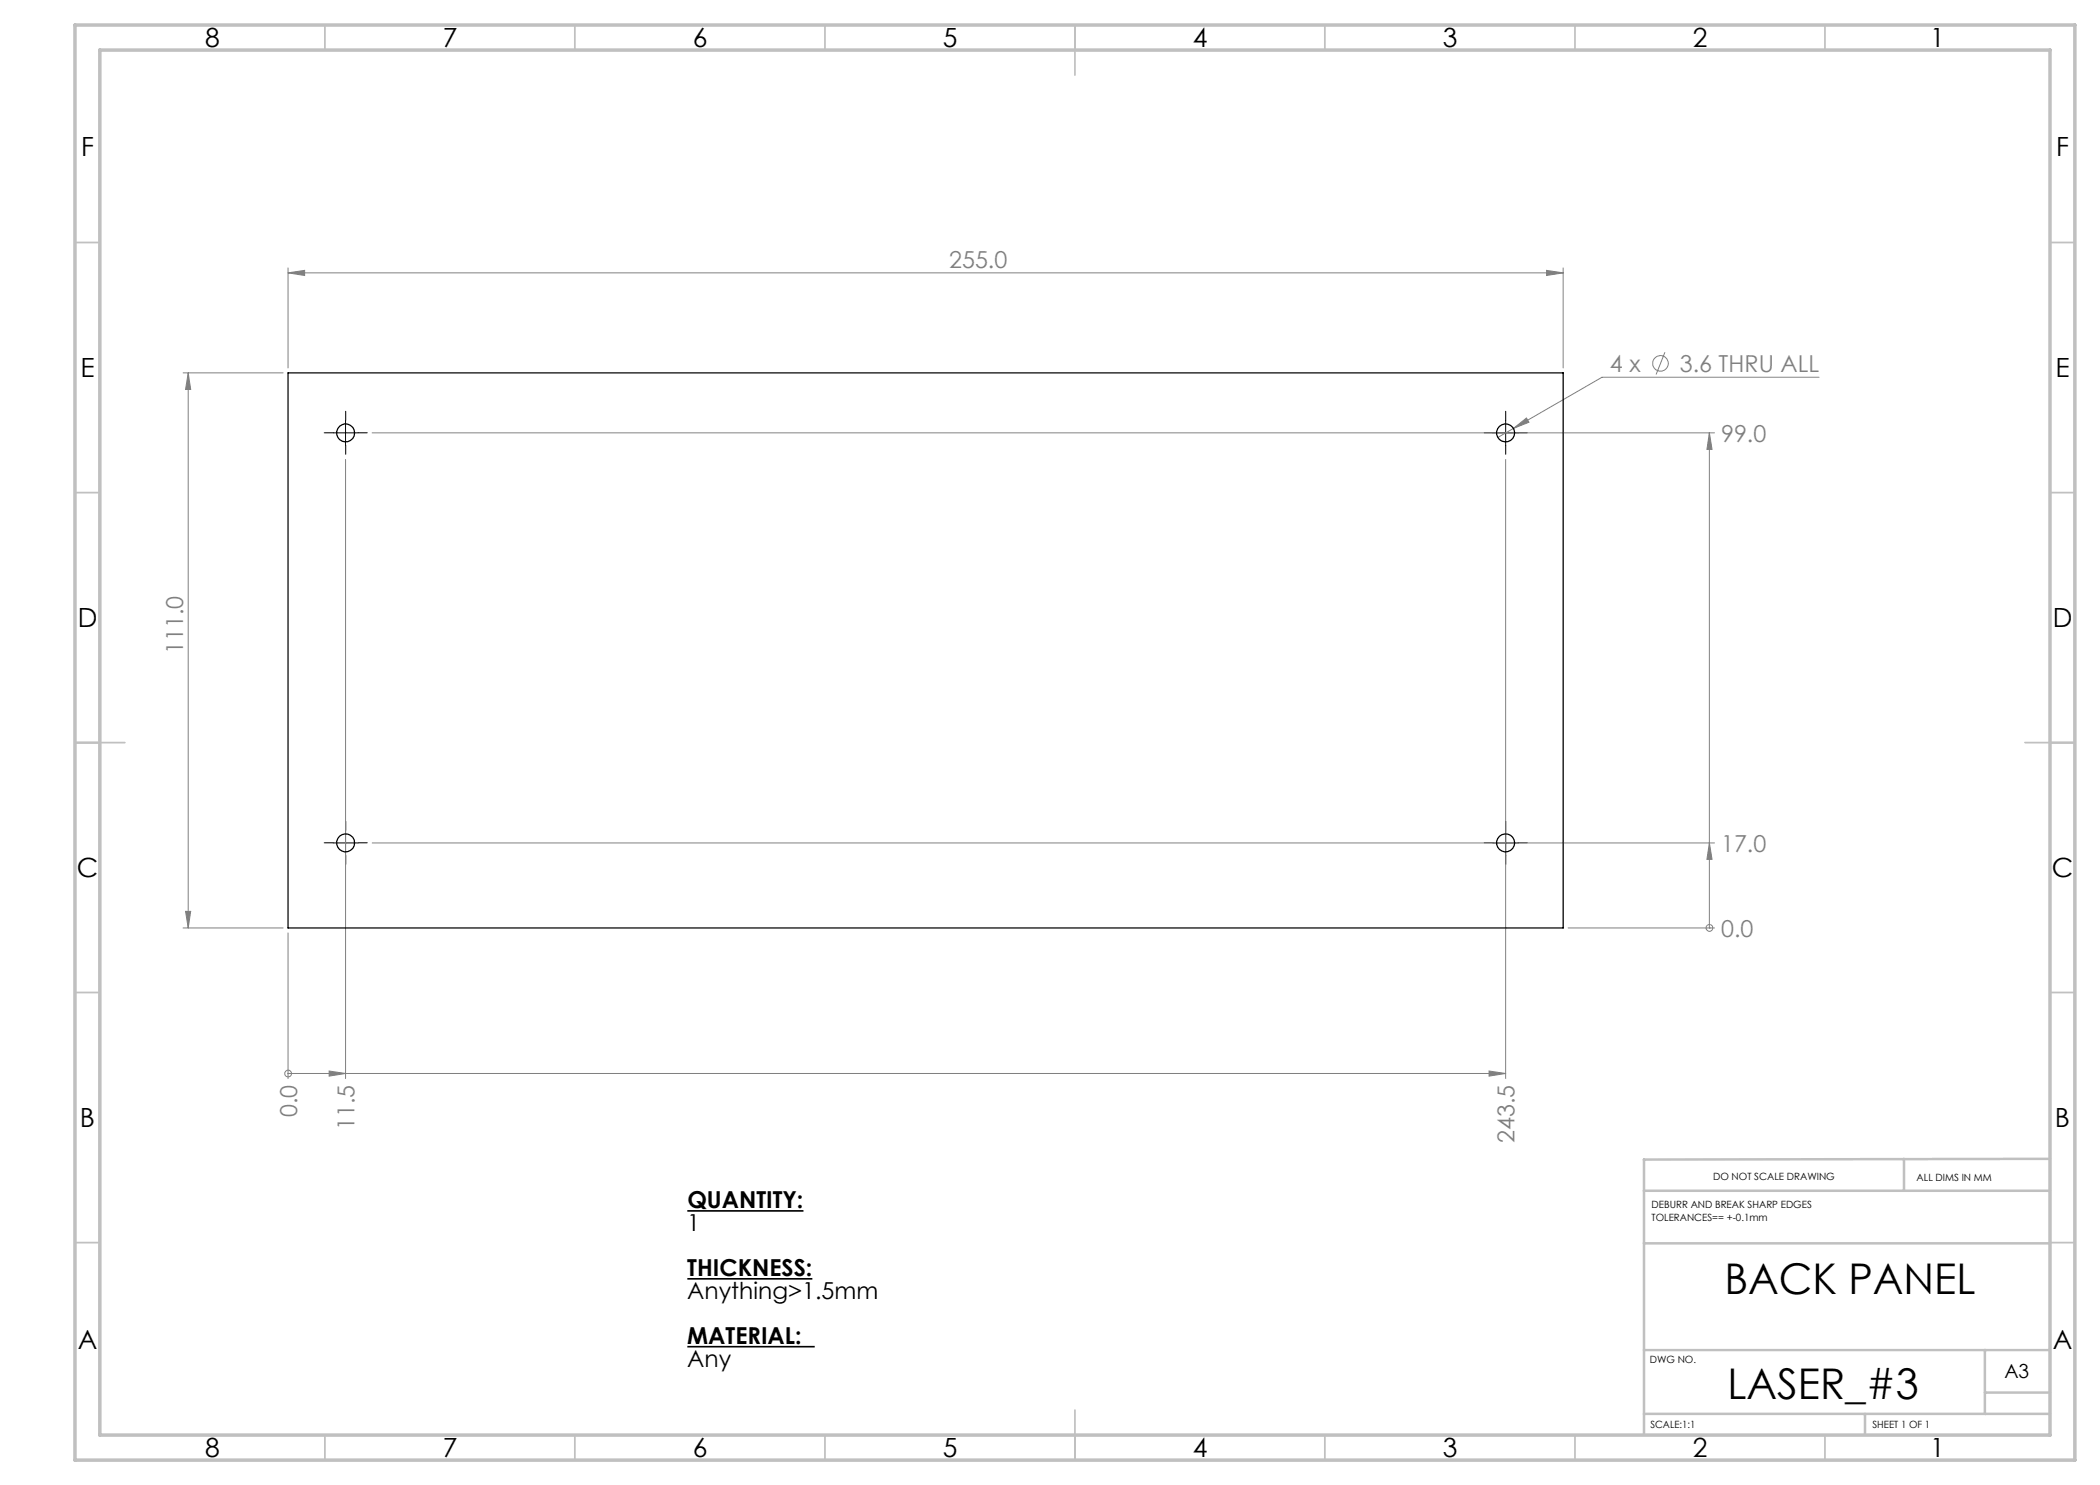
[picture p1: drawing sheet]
<svg xmlns="http://www.w3.org/2000/svg" width="420mm" height="297mm" viewBox="0 0 420 297" stroke-linecap="round" stroke-linejoin="round" font-family="sans-serif">
<g fill="none" stroke="#808080" stroke-width=".2">
<path d="M57.6 54.6l3.3-.5v1zM57.6 53.6v20M57.6 54.6h255M309.3 54.1l3.3 .5-3.3 .5zM312.6 53.6v20M36.6 74.6h20M37.6 74.6l.5 3.3h-1zM37.6 74.6v111M333 70.4l-1.8 4.5M363.8 75.5h-43.4l-20.8 12M69.1 91.9v123.8M74.4 86.6h268.5"/>
<path d="M301.1 91.9v123.8M302.7 85.7l2.6-2.1 .5 .9zM341.9 86.6v99M341.9 86.6l.5 3.3h-1zM74.4 168.6h268.5M341.9 168.6l.5 3.3h-1zM36.6 185.6h20M37.1 182.3h1l-.5 3.3zM57.6 186.6v29.1M313.6 185.6h29.3M341.9 185.6h.1M57.6 214.7h.1"/>
<path d="M57.6 214.7h243.5M65.8 214.2l3.3 .5-3.3 .5zM297.8 214.2l3.3 .5-3.3 .5z"/>
<circle cx="332.1" cy="72.7" r="1.56"/>
<circle cx="341.9" cy="185.6" r=".67"/>
<circle cx="57.6" cy="214.7" r=".68"/>
</g>
<path d="M137.5 242.2h23.2M137.5 255.8h25M137.5 269.3h25.4" fill="none" stroke="#000" stroke-width=".33"/>
<g fill="none" stroke="#000" stroke-width=".2" stroke-dasharray="15.2 1.3 1.3 1.3">
<path d="M66.6 86.6h-1.8M69.1 84.1v-1.8M69.1 89.1v1.8M71.6 86.6h1.8M298.6 86.6h-1.8M301.1 84.1v-1.8M301.1 89.1v1.8M303.6 86.6h1.8M66.6 168.6h-1.8M69.1 166.1v-1.8M69.1 171.1v1.8M71.6 168.6h1.8"/>
<path d="M298.6 168.6h-1.8M301.1 166.1v-1.8M301.1 171.1v1.8M303.6 168.6h1.8"/>
</g>
<path d="M66.6 86.6h5M69.1 84.1v5M298.6 86.6h5M301.1 84.1v5M66.6 168.6h5M69.1 166.1v5M298.6 168.6h5M301.1 166.1v5" fill="none" stroke="#000" stroke-width=".2"/>
<g fill="none" stroke="#c0c0c0" stroke-width=".35">
<path d="M65 5v5M115 5v5M165 5v5M215 5v10M265 5v5M315 5v5M365 5v5M15 48.5h5M410 48.5h5M15 98.5h5M410 98.5h5M15 148.5h10"/>
<path d="M405 148.5h10M15 198.5h5M410 198.5h5M15 248.5h5M410 248.5h5M65 287v5M115 287v5M165 287v5M215 282v10M265 287v5M315 287v5M365 287v5"/>
</g>
<path d="M328.8 238.2h81.2M380.8 231.8v6.4M410 231.8l-81.2 .1v55.1M328.8 248.7h81.2M328.8 270h81.2M397 270v12.8M397 278.5h13M328.8 282.8h81.2M373 282.8v4.2" fill="none" stroke="#c0c0c0" stroke-width=".5"/>
<path d="M15 5h400v287h-400zM20 10h390v277h-390z" fill="none" stroke="#c0c0c0" stroke-width=".7"/>
<g fill="#808080">
<path d="M341.9 168.6l.5 3.3h-1zM341.9 86.6l.5 3.3h-1z"/>
<path d="M65.8 214.2l3.3 .5-3.3 .5zM297.8 214.2l3.3 .5-3.3 .5z"/>
<path d="M57.6 54.6l3.3-.5v1zM309.3 54.1l3.3 .5-3.3 .5zM302.7 85.7l3.1-1.2-.5-.9z"/>
<path d="M37.6 74.6l.5 3.3h-1zM37.1 182.3h1l-.5 3.3z"/>
</g>
<g fill="none" stroke="#000" stroke-width=".25">
<path d="M57.6 74.6h255v111h-255z"/>
<circle cx="69.1" cy="86.6" r="1.79"/>
<circle cx="301.1" cy="86.6" r="1.8"/>
<circle cx="69.1" cy="168.6" r="1.79"/>
<circle cx="301.1" cy="168.6" r="1.8"/>
</g>
<g font-size="8.5">
<text x="344.9" y="258.8">BACK PANEL</text>
<text x="345.5" y="279.7">LASER_#3</text>
</g>
<g font-size="5.3">
<text x="41" y="9.5">8</text>
<text x="88.5" y="9.5">7</text>
<text x="138.5" y="9.5">6</text>
<text x="188.5" y="9.5">5</text>
<text x="238.5" y="9.5">4</text>
<text x="288.5" y="9.5">3</text>
<text x="338.5" y="9.5">2</text>
<text x="386" y="9.5">1</text>
<text x="16.2" y="31.3">F</text>
<text x="411.2" y="31.3">F</text>
<text x="16.1" y="75.5">E</text>
<text x="411.1" y="75.5">E</text>
<text x="15.5" y="125.5">D</text>
<text x="410.5" y="125.5">D</text>
<text x="15.4" y="175.5">C</text>
<text x="410.4" y="175.5">C</text>
<text x="16" y="225.5">B</text>
<text x="411" y="225.5">B</text>
<text x="15.5" y="269.8">A</text>
<text x="410.5" y="269.8">A</text>
<text x="41" y="291.5">8</text>
<text x="88.5" y="291.5">7</text>
<text x="138.5" y="291.5">6</text>
<text x="188.5" y="291.5">5</text>
<text x="238.5" y="291.5">4</text>
<text x="288.5" y="291.5">3</text>
<text x="338.5" y="291.5">2</text>
<text x="386" y="291.5">1</text>
</g>
<g font-size="4.7" fill="#808080">
<text x="189.8" y="53.5">255.0</text>
<text x="322" y="74.4">4 x</text>
<text x="336" y="74.4">3.6 THRU ALL</text>
<text x="344.2" y="88.3">99.0</text>
<text x="36.6" y="130.8" transform="rotate(-90 36.6 130.8)">111.0</text>
<text x="344.2" y="170.3">17.0</text>
<text x="344.2" y="187.3">0.0</text>
<text x="59.4" y="223.5" transform="rotate(-90 59.4 223.5)">0.0</text>
<text x="70.9" y="226.1" transform="rotate(-90 70.9 226.1)">11.5</text>
<text x="302.9" y="228.6" transform="rotate(-90 302.9 228.6)">243.5</text>
</g>
<g font-size="4.7">
<text x="137.5" y="241.7">QUANTITY:</text>
<text x="137.5" y="246.2">1</text>
<text x="137.5" y="255.3">THICKNESS:</text>
<text x="137.5" y="259.8">Anything&gt;1.5mm</text>
<text x="137.5" y="268.8">MATERIAL:</text>
<text x="137.5" y="273.4">Any</text>
</g>
<text font-size="3.9" x="400.9" y="275.5">A3</text>
<g font-size="2">
<text x="342.6" y="236">DO NOT SCALE DRAWING</text>
<text x="383.3" y="236.2">ALL DIMS IN MM</text>
<text x="330.3" y="241.6">DEBURR AND BREAK SHARP EDGES</text>
<text x="330.3" y="244.1">TOLERANCES== +-0.1mm</text>
<text x="330" y="272.5">DWG NO.</text>
<text x="330.1" y="285.6">SCALE:1:1</text>
<text x="374.5" y="285.6">SHEET 1 OF 1</text>
</g>
</svg>
